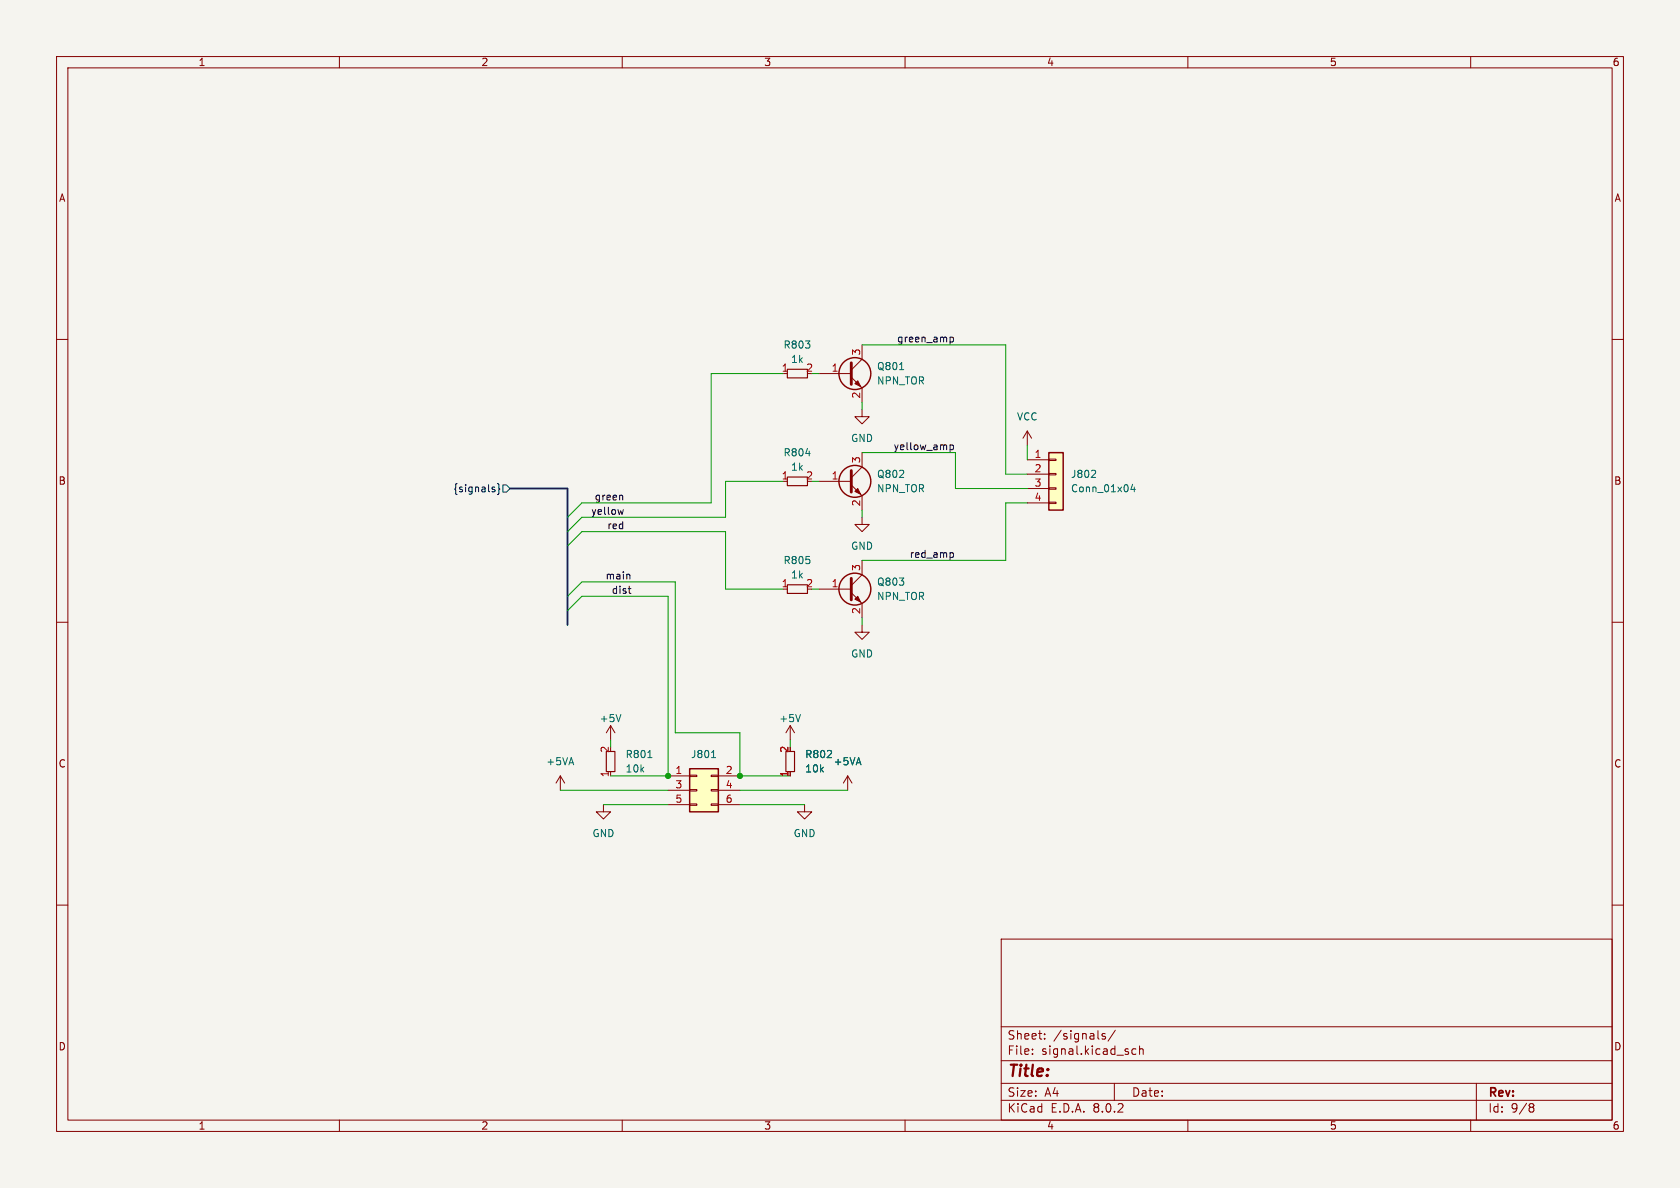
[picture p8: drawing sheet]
(kicad_sch
 (version 20231120)
 (generator "eeschema")
 (generator_version "8.0")
 (paper "A4")
 (lib_symbols
  (symbol "Connector_Generic:Conn_01x04"
   (pin_names
    (offset 1.016) hide) (exclude_from_sim no) (in_bom yes) (on_board yes)
   (property "Reference" "J" (at 0 5.08 0) (effects (font (size 1.27 1.27))))
   (property "Value" "Conn_01x04" (at 0 -7.62 0) (effects (font (size 1.27 1.27))))
   (property "Footprint" "" (at 0 0 0) (effects (font (size 1.27 1.27)) (hide yes)))
   (property "Datasheet" "~" (at 0 0 0) (effects (font (size 1.27 1.27)) (hide yes)))
   (property "Description" "Generic connector, single row, 01x04, script generated (kicad-library-utils/schlib/autogen/connector/)" (at 0 0 0) (effects (font (size 1.27 1.27)) (hide yes)))
   (symbol "Conn_01x04_1_1"
    (rectangle (start -1.27 -4.953) (end 0 -5.207) (stroke (width 0.1524) (type default)) (fill (type none)))
    (rectangle (start -1.27 -2.413) (end 0 -2.667) (stroke (width 0.1524) (type default)) (fill (type none)))
    (rectangle (start -1.27 0.127) (end 0 -0.127) (stroke (width 0.1524) (type default)) (fill (type none)))
    (rectangle (start -1.27 2.667) (end 0 2.413) (stroke (width 0.1524) (type default)) (fill (type none)))
    (rectangle (start -1.27 3.81) (end 1.27 -6.35) (stroke (width 0.254) (type default)) (fill (type background)))
    (pin passive line (at -5.08 2.54 0) (length 3.81) (name "Pin_1" (effects (font (size 1.27 1.27)))) (number "1" (effects (font (size 1.27 1.27)))))
    (pin passive line (at -5.08 0 0) (length 3.81) (name "Pin_2" (effects (font (size 1.27 1.27)))) (number "2" (effects (font (size 1.27 1.27)))))
    (pin passive line (at -5.08 -2.54 0) (length 3.81) (name "Pin_3" (effects (font (size 1.27 1.27)))) (number "3" (effects (font (size 1.27 1.27)))))
    (pin passive line (at -5.08 -5.08 0) (length 3.81) (name "Pin_4" (effects (font (size 1.27 1.27)))) (number "4" (effects (font (size 1.27 1.27)))))))
  (symbol "Connector_Generic:Conn_02x03_Odd_Even"
   (pin_names
    (offset 1.016) hide) (exclude_from_sim no) (in_bom yes) (on_board yes)
   (property "Reference" "J" (at 1.27 5.08 0) (effects (font (size 1.27 1.27))))
   (property "Value" "Conn_02x03_Odd_Even" (at 1.27 -5.08 0) (effects (font (size 1.27 1.27))))
   (property "Footprint" "" (at 0 0 0) (effects (font (size 1.27 1.27)) (hide yes)))
   (property "Datasheet" "~" (at 0 0 0) (effects (font (size 1.27 1.27)) (hide yes)))
   (property "Description" "Generic connector, double row, 02x03, odd/even pin numbering scheme (row 1 odd numbers, row 2 even numbers), script generated (kicad-library-utils/schlib/autogen/connector/)" (at 0 0 0) (effects (font (size 1.27 1.27)) (hide yes)))
   (symbol "Conn_02x03_Odd_Even_1_1"
    (rectangle (start -1.27 -2.413) (end 0 -2.667) (stroke (width 0.1524) (type default)) (fill (type none)))
    (rectangle (start -1.27 0.127) (end 0 -0.127) (stroke (width 0.1524) (type default)) (fill (type none)))
    (rectangle (start -1.27 2.667) (end 0 2.413) (stroke (width 0.1524) (type default)) (fill (type none)))
    (rectangle (start -1.27 3.81) (end 3.81 -3.81) (stroke (width 0.254) (type default)) (fill (type background)))
    (rectangle (start 3.81 -2.413) (end 2.54 -2.667) (stroke (width 0.1524) (type default)) (fill (type none)))
    (rectangle (start 3.81 0.127) (end 2.54 -0.127) (stroke (width 0.1524) (type default)) (fill (type none)))
    (rectangle (start 3.81 2.667) (end 2.54 2.413) (stroke (width 0.1524) (type default)) (fill (type none)))
    (pin passive line (at -5.08 2.54 0) (length 3.81) (name "Pin_1" (effects (font (size 1.27 1.27)))) (number "1" (effects (font (size 1.27 1.27)))))
    (pin passive line (at 7.62 2.54 180) (length 3.81) (name "Pin_2" (effects (font (size 1.27 1.27)))) (number "2" (effects (font (size 1.27 1.27)))))
    (pin passive line (at -5.08 0 0) (length 3.81) (name "Pin_3" (effects (font (size 1.27 1.27)))) (number "3" (effects (font (size 1.27 1.27)))))
    (pin passive line (at 7.62 0 180) (length 3.81) (name "Pin_4" (effects (font (size 1.27 1.27)))) (number "4" (effects (font (size 1.27 1.27)))))
    (pin passive line (at -5.08 -2.54 0) (length 3.81) (name "Pin_5" (effects (font (size 1.27 1.27)))) (number "5" (effects (font (size 1.27 1.27)))))
    (pin passive line (at 7.62 -2.54 180) (length 3.81) (name "Pin_6" (effects (font (size 1.27 1.27)))) (number "6" (effects (font (size 1.27 1.27)))))))
  (symbol "custom_kicad_lib_sk:NPN_TOR"
   (pin_names
    (offset 0) hide) (exclude_from_sim no) (in_bom yes) (on_board yes)
   (property "Reference" "Q" (at 5.08 1.905 0) (effects (font (size 1.27 1.27)) (justify left)))
   (property "Value" "NPN_TOR" (at 5.08 0 0) (effects (font (size 1.27 1.27)) (justify left)))
   (property "Footprint" "Package_TO_SOT_SMD:SOT-23" (at 5.08 -1.905 0) (effects (font (size 1.27 1.27)
    (italic yes)) (justify left) (hide yes)))
   (property "Datasheet" "" (at 0 0 0) (effects (font (size 1.27 1.27)) (justify left) (hide yes)))
   (property "Description" "0.6A Ic, 160V Vce, NPN Transistor, SOT-23" (at 0 0 0) (effects (font (size 1.27 1.27)) (hide yes)))
   (property "JLCPCB Part#" "C2145" (at 0 0 0) (effects (font (size 1.27 1.27)) (hide yes)))
   (symbol "NPN_TOR_0_1"
    (polyline (pts (xy 0.635 0.635) (xy 2.54 2.54)) (stroke (width 0) (type default)) (fill (type none)))
    (polyline (pts (xy 0.635 -0.635) (xy 2.54 -2.54) (xy 2.54 -2.54)) (stroke (width 0) (type default)) (fill (type none)))
    (polyline (pts (xy 0.635 1.905) (xy 0.635 -1.905) (xy 0.635 -1.905)) (stroke (width 0.508) (type default)) (fill (type none)))
    (polyline (pts (xy 1.27 -1.778) (xy 1.778 -1.27) (xy 2.286 -2.286) (xy 1.27 -1.778) (xy 1.27 -1.778)) (stroke (width 0) (type default)) (fill (type outline)))
    (circle (center 1.27 0) (radius 2.8194) (stroke (width 0.254) (type default)) (fill (type none))))
   (symbol "NPN_TOR_1_1"
    (pin input line (at -5.08 0 0) (length 5.715) (name "B" (effects (font (size 1.27 1.27)))) (number "1" (effects (font (size 1.27 1.27)))))
    (pin passive line (at 2.54 -5.08 90) (length 2.54) (name "E" (effects (font (size 1.27 1.27)))) (number "2" (effects (font (size 1.27 1.27)))))
    (pin passive line (at 2.54 5.08 270) (length 2.54) (name "C" (effects (font (size 1.27 1.27)))) (number "3" (effects (font (size 1.27 1.27)))))))
  (symbol "power:+5V"
   (power)
   (pin_names
    (offset 0)) (exclude_from_sim no) (in_bom yes) (on_board yes)
   (property "Reference" "#PWR" (at 0 -3.81 0) (effects (font (size 1.27 1.27)) (hide yes)))
   (property "Value" "+5V" (at 0 3.556 0) (effects (font (size 1.27 1.27))))
   (property "Footprint" "" (at 0 0 0) (effects (font (size 1.27 1.27)) (hide yes)))
   (property "Datasheet" "" (at 0 0 0) (effects (font (size 1.27 1.27)) (hide yes)))
   (property "Description" "Power symbol creates a global label with name \"+5V\"" (at 0 0 0) (effects (font (size 1.27 1.27)) (hide yes)))
   (symbol "+5V_0_1"
    (polyline (pts (xy -0.762 1.27) (xy 0 2.54)) (stroke (width 0) (type default)) (fill (type none)))
    (polyline (pts (xy 0 0) (xy 0 2.54)) (stroke (width 0) (type default)) (fill (type none)))
    (polyline (pts (xy 0 2.54) (xy 0.762 1.27)) (stroke (width 0) (type default)) (fill (type none))))
   (symbol "+5V_1_1"
    (pin power_in line (at 0 0 90) (length 0) hide (name "+5V" (effects (font (size 1.27 1.27)))) (number "1" (effects (font (size 1.27 1.27)))))))
  (symbol "power:+5VA"
   (power)
   (pin_names
    (offset 0)) (exclude_from_sim no) (in_bom yes) (on_board yes)
   (property "Reference" "#PWR" (at 0 -3.81 0) (effects (font (size 1.27 1.27)) (hide yes)))
   (property "Value" "+5VA" (at 0 3.556 0) (effects (font (size 1.27 1.27))))
   (property "Footprint" "" (at 0 0 0) (effects (font (size 1.27 1.27)) (hide yes)))
   (property "Datasheet" "" (at 0 0 0) (effects (font (size 1.27 1.27)) (hide yes)))
   (property "Description" "Power symbol creates a global label with name \"+5VA\"" (at 0 0 0) (effects (font (size 1.27 1.27)) (hide yes)))
   (symbol "+5VA_0_1"
    (polyline (pts (xy -0.762 1.27) (xy 0 2.54)) (stroke (width 0) (type default)) (fill (type none)))
    (polyline (pts (xy 0 0) (xy 0 2.54)) (stroke (width 0) (type default)) (fill (type none)))
    (polyline (pts (xy 0 2.54) (xy 0.762 1.27)) (stroke (width 0) (type default)) (fill (type none))))
   (symbol "+5VA_1_1"
    (pin power_in line (at 0 0 90) (length 0) hide (name "+5VA" (effects (font (size 1.27 1.27)))) (number "1" (effects (font (size 1.27 1.27)))))))
  (symbol "power:GND"
   (power)
   (pin_names
    (offset 0)) (exclude_from_sim no) (in_bom yes) (on_board yes)
   (property "Reference" "#PWR" (at 0 -6.35 0) (effects (font (size 1.27 1.27)) (hide yes)))
   (property "Value" "GND" (at 0 -3.81 0) (effects (font (size 1.27 1.27))))
   (property "Footprint" "" (at 0 0 0) (effects (font (size 1.27 1.27)) (hide yes)))
   (property "Datasheet" "" (at 0 0 0) (effects (font (size 1.27 1.27)) (hide yes)))
   (property "Description" "Power symbol creates a global label with name \"GND\" , ground" (at 0 0 0) (effects (font (size 1.27 1.27)) (hide yes)))
   (symbol "GND_0_1"
    (polyline (pts (xy 0 0) (xy 0 -1.27) (xy 1.27 -1.27) (xy 0 -2.54) (xy -1.27 -1.27) (xy 0 -1.27)) (stroke (width 0) (type default)) (fill (type none))))
   (symbol "GND_1_1"
    (pin power_in line (at 0 0 270) (length 0) hide (name "GND" (effects (font (size 1.27 1.27)))) (number "1" (effects (font (size 1.27 1.27)))))))
  (symbol "power:VCC"
   (power)
   (pin_names
    (offset 0)) (exclude_from_sim no) (in_bom yes) (on_board yes)
   (property "Reference" "#PWR" (at 0 -3.81 0) (effects (font (size 1.27 1.27)) (hide yes)))
   (property "Value" "VCC" (at 0 3.81 0) (effects (font (size 1.27 1.27))))
   (property "Footprint" "" (at 0 0 0) (effects (font (size 1.27 1.27)) (hide yes)))
   (property "Datasheet" "" (at 0 0 0) (effects (font (size 1.27 1.27)) (hide yes)))
   (property "Description" "Power symbol creates a global label with name \"VCC\"" (at 0 0 0) (effects (font (size 1.27 1.27)) (hide yes)))
   (symbol "VCC_0_1"
    (polyline (pts (xy -0.762 1.27) (xy 0 2.54)) (stroke (width 0) (type default)) (fill (type none)))
    (polyline (pts (xy 0 0) (xy 0 2.54)) (stroke (width 0) (type default)) (fill (type none)))
    (polyline (pts (xy 0 2.54) (xy 0.762 1.27)) (stroke (width 0) (type default)) (fill (type none))))
   (symbol "VCC_1_1"
    (pin power_in line (at 0 0 90) (length 0) hide (name "VCC" (effects (font (size 1.27 1.27)))) (number "1" (effects (font (size 1.27 1.27)))))))
  (symbol "resistors_0603:R_10k_0603" (exclude_from_sim no) (in_bom yes) (on_board yes)
   (property "Reference" "R" (at 1.27 2.54 0) (effects (font (size 1.27 1.27))))
   (property "Value" "10k" (at 2.54 -2.54 0) (effects (font (size 1.27 1.27))))
   (property "Footprint" "custom_kicad_lib_sk:R_0603_smalltext" (at 2.54 2.54 0) (effects (font (size 1.27 1.27)) (hide yes)))
   (property "Datasheet" "" (at -2.54 0 0) (effects (font (size 1.27 1.27)) (hide yes)))
   (property "Description" "" (at 0 0 0) (effects (font (size 1.27 1.27)) (hide yes)))
   (property "JLCPCB Part#" "C25804" (at 0 0 0) (effects (font (size 1.27 1.27)) (hide yes)))
   (symbol "R_10k_0603_0_1"
    (rectangle (start -0.762 1.778) (end 0.762 -1.778) (stroke (width 0.2032) (type default)) (fill (type none))))
   (symbol "R_10k_0603_1_1"
    (pin passive line (at 0 2.54 270) (length 0.762) (name "~" (effects (font (size 1.27 1.27)))) (number "1" (effects (font (size 1.27 1.27)))))
    (pin passive line (at 0 -2.54 90) (length 0.762) (name "~" (effects (font (size 1.27 1.27)))) (number "2" (effects (font (size 1.27 1.27)))))))
  (symbol "resistors_0603:R_1k_0603" (exclude_from_sim no) (in_bom yes) (on_board yes)
   (property "Reference" "R" (at 1.27 2.54 0) (effects (font (size 1.27 1.27))))
   (property "Value" "1k" (at 2.54 -2.54 0) (effects (font (size 1.27 1.27))))
   (property "Footprint" "custom_kicad_lib_sk:R_0603_smalltext" (at 2.54 2.54 0) (effects (font (size 1.27 1.27)) (hide yes)))
   (property "Datasheet" "" (at -2.54 0 0) (effects (font (size 1.27 1.27)) (hide yes)))
   (property "Description" "" (at 0 0 0) (effects (font (size 1.27 1.27)) (hide yes)))
   (property "JLCPCB Part#" "C21190" (at 0 0 0) (effects (font (size 1.27 1.27)) (hide yes)))
   (symbol "R_1k_0603_0_1"
    (rectangle (start -0.762 1.778) (end 0.762 -1.778) (stroke (width 0.2032) (type default)) (fill (type none))))
   (symbol "R_1k_0603_1_1"
    (pin passive line (at 0 2.54 270) (length 0.762) (name "~" (effects (font (size 1.27 1.27)))) (number "1" (effects (font (size 1.27 1.27)))))
    (pin passive line (at 0 -2.54 90) (length 0.762) (name "~" (effects (font (size 1.27 1.27)))) (number "2" (effects (font (size 1.27 1.27))))))))
 (bus_alias "signals"
  (members "green" "yellow" "red" "dist" "main"))
 (junction
  (at 130.81 137.16)
  (diameter 0)
  (color 0 0 0 0))
 (junction
  (at 118.11 137.16)
  (diameter 0)
  (color 0 0 0 0))
 (bus_entry
  (at 100.33 91.44)
  (size 2.54 -2.54)
  (stroke (width 0) (type default)))
 (bus_entry
  (at 100.33 96.52)
  (size 2.54 -2.54)
  (stroke (width 0) (type default)))
 (bus_entry
  (at 100.33 93.98)
  (size 2.54 -2.54)
  (stroke (width 0) (type default)))
 (bus_entry
  (at 100.33 107.95)
  (size 2.54 -2.54)
  (stroke (width 0) (type default)))
 (bus_entry
  (at 100.33 105.41)
  (size 2.54 -2.54)
  (stroke (width 0) (type default)))
 (wire
  (pts (xy 102.87 93.98) (xy 128.27 93.98))
  (stroke (width 0) (type default)))
 (wire
  (pts (xy 152.4 80.01) (xy 168.91 80.01))
  (stroke (width 0) (type default)))
 (wire
  (pts (xy 107.95 137.16) (xy 118.11 137.16))
  (stroke (width 0) (type default)))
 (wire
  (pts (xy 102.87 91.44) (xy 128.27 91.44))
  (stroke (width 0) (type default)))
 (wire
  (pts (xy 152.4 109.22) (xy 152.4 110.49))
  (stroke (width 0) (type default)))
 (wire
  (pts (xy 177.8 99.06) (xy 177.8 88.9))
  (stroke (width 0) (type default)))
 (wire
  (pts (xy 152.4 71.12) (xy 152.4 72.39))
  (stroke (width 0) (type default)))
 (wire
  (pts (xy 152.4 90.17) (xy 152.4 91.44))
  (stroke (width 0) (type default)))
 (wire
  (pts (xy 152.4 99.06) (xy 177.8 99.06))
  (stroke (width 0) (type default)))
 (wire
  (pts (xy 143.51 66.04) (xy 144.78 66.04))
  (stroke (width 0) (type default)))
 (wire
  (pts (xy 119.38 102.87) (xy 119.38 129.54))
  (stroke (width 0) (type default)))
 (wire
  (pts (xy 119.38 129.54) (xy 130.81 129.54))
  (stroke (width 0) (type default)))
 (wire
  (pts (xy 152.4 60.96) (xy 177.8 60.96))
  (stroke (width 0) (type default)))
 (wire
  (pts (xy 130.81 129.54) (xy 130.81 137.16))
  (stroke (width 0) (type default)))
 (bus
  (pts (xy 100.33 107.95) (xy 100.33 110.49))
  (stroke (width 0) (type default)))
 (wire
  (pts (xy 143.51 85.09) (xy 144.78 85.09))
  (stroke (width 0) (type default)))
 (wire
  (pts (xy 128.27 85.09) (xy 138.43 85.09))
  (stroke (width 0) (type default)))
 (bus
  (pts (xy 100.33 96.52) (xy 100.33 105.41))
  (stroke (width 0) (type default)))
 (wire
  (pts (xy 107.95 130.81) (xy 107.95 132.08))
  (stroke (width 0) (type default)))
 (wire
  (pts (xy 99.06 139.7) (xy 118.11 139.7))
  (stroke (width 0) (type default)))
 (wire
  (pts (xy 168.91 86.36) (xy 181.61 86.36))
  (stroke (width 0) (type default)))
 (wire
  (pts (xy 181.61 78.74) (xy 181.61 81.28))
  (stroke (width 0) (type default)))
 (wire
  (pts (xy 125.73 66.04) (xy 138.43 66.04))
  (stroke (width 0) (type default)))
 (bus
  (pts (xy 100.33 91.44) (xy 100.33 93.98))
  (stroke (width 0) (type default)))
 (wire
  (pts (xy 125.73 88.9) (xy 125.73 66.04))
  (stroke (width 0) (type default)))
 (wire
  (pts (xy 130.81 142.24) (xy 142.24 142.24))
  (stroke (width 0) (type default)))
 (wire
  (pts (xy 130.81 137.16) (xy 139.7 137.16))
  (stroke (width 0) (type default)))
 (wire
  (pts (xy 177.8 83.82) (xy 181.61 83.82))
  (stroke (width 0) (type default)))
 (wire
  (pts (xy 143.51 104.14) (xy 144.78 104.14))
  (stroke (width 0) (type default)))
 (wire
  (pts (xy 102.87 88.9) (xy 125.73 88.9))
  (stroke (width 0) (type default)))
 (wire
  (pts (xy 139.7 130.81) (xy 139.7 132.08))
  (stroke (width 0) (type default)))
 (wire
  (pts (xy 177.8 88.9) (xy 181.61 88.9))
  (stroke (width 0) (type default)))
 (wire
  (pts (xy 128.27 104.14) (xy 138.43 104.14))
  (stroke (width 0) (type default)))
 (wire
  (pts (xy 118.11 142.24) (xy 106.68 142.24))
  (stroke (width 0) (type default)))
 (wire
  (pts (xy 128.27 93.98) (xy 128.27 104.14))
  (stroke (width 0) (type default)))
 (bus
  (pts (xy 100.33 86.36) (xy 100.33 91.44))
  (stroke (width 0) (type default)))
 (bus
  (pts (xy 100.33 93.98) (xy 100.33 96.52))
  (stroke (width 0) (type default)))
 (wire
  (pts (xy 102.87 102.87) (xy 119.38 102.87))
  (stroke (width 0) (type default)))
 (wire
  (pts (xy 118.11 105.41) (xy 118.11 137.16))
  (stroke (width 0) (type default)))
 (bus
  (pts (xy 100.33 105.41) (xy 100.33 107.95))
  (stroke (width 0) (type default)))
 (wire
  (pts (xy 177.8 83.82) (xy 177.8 60.96))
  (stroke (width 0) (type default)))
 (wire
  (pts (xy 168.91 80.01) (xy 168.91 86.36))
  (stroke (width 0) (type default)))
 (wire
  (pts (xy 102.87 105.41) (xy 118.11 105.41))
  (stroke (width 0) (type default)))
 (bus
  (pts (xy 90.17 86.36) (xy 100.33 86.36))
  (stroke (width 0) (type default)))
 (wire
  (pts (xy 149.86 139.7) (xy 130.81 139.7))
  (stroke (width 0) (type default)))
 (wire
  (pts (xy 128.27 91.44) (xy 128.27 85.09))
  (stroke (width 0) (type default)))
 (label "main"
  (at 111.76 102.87 180)
  (fields_autoplaced yes)
  (effects (font (size 1.27 1.27)) (justify right bottom)))
 (label "dist"
  (at 111.76 105.41 180)
  (fields_autoplaced yes)
  (effects (font (size 1.27 1.27)) (justify right bottom)))
 (label "green_amp"
  (at 168.91 60.96 180)
  (fields_autoplaced yes)
  (effects (font (size 1.27 1.27)) (justify right bottom)))
 (label "red_amp"
  (at 168.91 99.06 180)
  (fields_autoplaced yes)
  (effects (font (size 1.27 1.27)) (justify right bottom)))
 (label "yellow_amp"
  (at 168.91 80.01 180)
  (fields_autoplaced yes)
  (effects (font (size 1.27 1.27)) (justify right bottom)))
 (label "green"
  (at 110.49 88.9 180)
  (fields_autoplaced yes)
  (effects (font (size 1.27 1.27)) (justify right bottom)))
 (label "red"
  (at 110.49 93.98 180)
  (fields_autoplaced yes)
  (effects (font (size 1.27 1.27)) (justify right bottom)))
 (label "yellow"
  (at 110.49 91.44 180)
  (fields_autoplaced yes)
  (effects (font (size 1.27 1.27)) (justify right bottom)))
 (hierarchical_label "{signals}"
  (shape input)
  (at 90.17 86.36 180)
  (fields_autoplaced yes)
  (effects (font (size 1.27 1.27)) (justify right)))
 (symbol
  (lib_id "power:GND")
  (at 152.4 91.44 0)
  (unit 1)
  (exclude_from_sim no)
  (in_bom yes)
  (on_board yes)
  (dnp no)
  (fields_autoplaced yes)
  (property "Reference" "#PWR0908" (at 152.4 97.79 0) (effects (font (size 1.27 1.27)) (hide yes)))
  (property "Value" "GND" (at 152.4 96.52 0) (effects (font (size 1.27 1.27))))
  (property "Footprint" "" (at 152.4 91.44 0) (effects (font (size 1.27 1.27)) (hide yes)))
  (property "Datasheet" "" (at 152.4 91.44 0) (effects (font (size 1.27 1.27)) (hide yes)))
  (property "Description" "" (at 152.4 91.44 0) (effects (font (size 1.27 1.27)) (hide yes)))
  (pin "1"))
 (symbol
  (lib_id "resistors_0603:R_10k_0603")
  (at 139.7 134.62 180)
  (unit 1)
  (exclude_from_sim no)
  (in_bom yes)
  (on_board yes)
  (dnp no)
  (fields_autoplaced yes)
  (property "Reference" "R802" (at 142.24 133.35 0) (effects (font (size 1.27 1.27)) (justify right)))
  (property "Value" "10k" (at 142.24 135.89 0) (effects (font (size 1.27 1.27)) (justify right)))
  (property "Footprint" "custom_kicad_lib_sk:R_0603_smalltext" (at 137.16 137.16 0) (effects (font (size 1.27 1.27)) (hide yes)))
  (property "Datasheet" "" (at 142.24 134.62 0) (effects (font (size 1.27 1.27)) (hide yes)))
  (property "Description" "" (at 139.7 134.62 0) (effects (font (size 1.27 1.27)) (hide yes)))
  (property "JLCPCB Part#" "C25804" (at 139.7 134.62 0) (effects (font (size 1.27 1.27)) (hide yes)))
  (pin "1")
  (pin "2"))
 (symbol
  (lib_id "power:GND")
  (at 106.68 142.24 0)
  (mirror y)
  (unit 1)
  (exclude_from_sim no)
  (in_bom yes)
  (on_board yes)
  (dnp no)
  (fields_autoplaced yes)
  (property "Reference" "#PWR0902" (at 106.68 148.59 0) (effects (font (size 1.27 1.27)) (hide yes)))
  (property "Value" "GND" (at 106.68 147.32 0) (effects (font (size 1.27 1.27))))
  (property "Footprint" "" (at 106.68 142.24 0) (effects (font (size 1.27 1.27)) (hide yes)))
  (property "Datasheet" "" (at 106.68 142.24 0) (effects (font (size 1.27 1.27)) (hide yes)))
  (property "Description" "" (at 106.68 142.24 0) (effects (font (size 1.27 1.27)) (hide yes)))
  (pin "1"))
 (symbol
  (lib_id "custom_kicad_lib_sk:NPN_TOR")
  (at 149.86 66.04 0)
  (unit 1)
  (exclude_from_sim no)
  (in_bom yes)
  (on_board yes)
  (dnp no)
  (fields_autoplaced yes)
  (property "Reference" "Q801" (at 154.94 64.77 0) (effects (font (size 1.27 1.27)) (justify left)))
  (property "Value" "NPN_TOR" (at 154.94 67.31 0) (effects (font (size 1.27 1.27)) (justify left)))
  (property "Footprint" "Package_TO_SOT_SMD:SOT-23" (at 154.94 67.945 0) (effects (font (size 1.27 1.27)
    (italic yes)) (justify left) (hide yes)))
  (property "Datasheet" "" (at 149.86 66.04 0) (effects (font (size 1.27 1.27)) (justify left) (hide yes)))
  (property "Description" "" (at 149.86 66.04 0) (effects (font (size 1.27 1.27)) (hide yes)))
  (property "JLCPCB Part#" "C2145" (at 149.86 66.04 0) (effects (font (size 1.27 1.27)) (hide yes)))
  (pin "1")
  (pin "2")
  (pin "3"))
 (symbol
  (lib_id "resistors_0603:R_1k_0603")
  (at 140.97 85.09 90)
  (unit 1)
  (exclude_from_sim no)
  (in_bom yes)
  (on_board yes)
  (dnp no)
  (fields_autoplaced yes)
  (property "Reference" "R804" (at 140.97 80.01 90) (effects (font (size 1.27 1.27))))
  (property "Value" "1k" (at 140.97 82.55 90) (effects (font (size 1.27 1.27))))
  (property "Footprint" "custom_kicad_lib_sk:R_0603_smalltext" (at 138.43 82.55 0) (effects (font (size 1.27 1.27)) (hide yes)))
  (property "Datasheet" "" (at 140.97 87.63 0) (effects (font (size 1.27 1.27)) (hide yes)))
  (property "Description" "" (at 140.97 85.09 0) (effects (font (size 1.27 1.27)) (hide yes)))
  (property "JLCPCB Part#" "C21190" (at 140.97 85.09 0) (effects (font (size 1.27 1.27)) (hide yes)))
  (pin "1")
  (pin "2"))
 (symbol
  (lib_id "resistors_0603:R_10k_0603")
  (at 107.95 134.62 180)
  (unit 1)
  (exclude_from_sim no)
  (in_bom yes)
  (on_board yes)
  (dnp no)
  (fields_autoplaced yes)
  (property "Reference" "R801" (at 110.49 133.35 0) (effects (font (size 1.27 1.27)) (justify right)))
  (property "Value" "10k" (at 110.49 135.89 0) (effects (font (size 1.27 1.27)) (justify right)))
  (property "Footprint" "custom_kicad_lib_sk:R_0603_smalltext" (at 105.41 137.16 0) (effects (font (size 1.27 1.27)) (hide yes)))
  (property "Datasheet" "" (at 110.49 134.62 0) (effects (font (size 1.27 1.27)) (hide yes)))
  (property "Description" "" (at 107.95 134.62 0) (effects (font (size 1.27 1.27)) (hide yes)))
  (property "JLCPCB Part#" "C25804" (at 107.95 134.62 0) (effects (font (size 1.27 1.27)) (hide yes)))
  (pin "1")
  (pin "2"))
 (symbol
  (lib_id "power:+5V")
  (at 139.7 130.81 0)
  (unit 1)
  (exclude_from_sim no)
  (in_bom yes)
  (on_board yes)
  (dnp no)
  (property "Reference" "#PWR0904" (at 139.7 134.62 0) (effects (font (size 1.27 1.27)) (hide yes)))
  (property "Value" "+5V" (at 139.7 127 0) (effects (font (size 1.27 1.27))))
  (property "Footprint" "" (at 139.7 130.81 0) (effects (font (size 1.27 1.27)) (hide yes)))
  (property "Datasheet" "" (at 139.7 130.81 0) (effects (font (size 1.27 1.27)) (hide yes)))
  (property "Description" "" (at 139.7 130.81 0) (effects (font (size 1.27 1.27)) (hide yes)))
  (pin "1"))
 (symbol
  (lib_id "custom_kicad_lib_sk:NPN_TOR")
  (at 149.86 85.09 0)
  (unit 1)
  (exclude_from_sim no)
  (in_bom yes)
  (on_board yes)
  (dnp no)
  (fields_autoplaced yes)
  (property "Reference" "Q802" (at 154.94 83.82 0) (effects (font (size 1.27 1.27)) (justify left)))
  (property "Value" "NPN_TOR" (at 154.94 86.36 0) (effects (font (size 1.27 1.27)) (justify left)))
  (property "Footprint" "Package_TO_SOT_SMD:SOT-23" (at 154.94 86.995 0) (effects (font (size 1.27 1.27)
    (italic yes)) (justify left) (hide yes)))
  (property "Datasheet" "" (at 149.86 85.09 0) (effects (font (size 1.27 1.27)) (justify left) (hide yes)))
  (property "Description" "" (at 149.86 85.09 0) (effects (font (size 1.27 1.27)) (hide yes)))
  (property "JLCPCB Part#" "C2145" (at 149.86 85.09 0) (effects (font (size 1.27 1.27)) (hide yes)))
  (pin "1")
  (pin "2")
  (pin "3"))
 (symbol
  (lib_id "Connector_Generic:Conn_01x04")
  (at 186.69 83.82 0)
  (unit 1)
  (exclude_from_sim no)
  (in_bom yes)
  (on_board yes)
  (dnp no)
  (fields_autoplaced yes)
  (property "Reference" "J802" (at 189.23 83.82 0) (effects (font (size 1.27 1.27)) (justify left)))
  (property "Value" "Conn_01x04" (at 189.23 86.36 0) (effects (font (size 1.27 1.27)) (justify left)))
  (property "Footprint" "Connector_Phoenix_MC:PhoenixContact_MC_1,5_4-G-3.5_1x04_P3.50mm_Horizontal" (at 186.69 83.82 0) (effects (font (size 1.27 1.27)) (hide yes)))
  (property "Datasheet" "~" (at 186.69 83.82 0) (effects (font (size 1.27 1.27)) (hide yes)))
  (property "Description" "" (at 186.69 83.82 0) (effects (font (size 1.27 1.27)) (hide yes)))
  (pin "1")
  (pin "2")
  (pin "3")
  (pin "4"))
 (symbol
  (lib_id "resistors_0603:R_1k_0603")
  (at 140.97 104.14 90)
  (unit 1)
  (exclude_from_sim no)
  (in_bom yes)
  (on_board yes)
  (dnp no)
  (fields_autoplaced yes)
  (property "Reference" "R805" (at 140.97 99.06 90) (effects (font (size 1.27 1.27))))
  (property "Value" "1k" (at 140.97 101.6 90) (effects (font (size 1.27 1.27))))
  (property "Footprint" "custom_kicad_lib_sk:R_0603_smalltext" (at 138.43 101.6 0) (effects (font (size 1.27 1.27)) (hide yes)))
  (property "Datasheet" "" (at 140.97 106.68 0) (effects (font (size 1.27 1.27)) (hide yes)))
  (property "Description" "" (at 140.97 104.14 0) (effects (font (size 1.27 1.27)) (hide yes)))
  (property "JLCPCB Part#" "C21190" (at 140.97 104.14 0) (effects (font (size 1.27 1.27)) (hide yes)))
  (pin "1")
  (pin "2"))
 (symbol
  (lib_id "resistors_0603:R_1k_0603")
  (at 140.97 66.04 90)
  (unit 1)
  (exclude_from_sim no)
  (in_bom yes)
  (on_board yes)
  (dnp no)
  (fields_autoplaced yes)
  (property "Reference" "R803" (at 140.97 60.96 90) (effects (font (size 1.27 1.27))))
  (property "Value" "1k" (at 140.97 63.5 90) (effects (font (size 1.27 1.27))))
  (property "Footprint" "custom_kicad_lib_sk:R_0603_smalltext" (at 138.43 63.5 0) (effects (font (size 1.27 1.27)) (hide yes)))
  (property "Datasheet" "" (at 140.97 68.58 0) (effects (font (size 1.27 1.27)) (hide yes)))
  (property "Description" "" (at 140.97 66.04 0) (effects (font (size 1.27 1.27)) (hide yes)))
  (property "JLCPCB Part#" "C21190" (at 140.97 66.04 0) (effects (font (size 1.27 1.27)) (hide yes)))
  (pin "1")
  (pin "2"))
 (symbol
  (lib_id "Connector_Generic:Conn_02x03_Odd_Even")
  (at 123.19 139.7 0)
  (unit 1)
  (exclude_from_sim no)
  (in_bom yes)
  (on_board yes)
  (dnp no)
  (fields_autoplaced yes)
  (property "Reference" "J801" (at 124.46 133.35 0) (effects (font (size 1.27 1.27))))
  (property "Value" "Conn_02x03_Odd_Even" (at 124.46 133.35 0) (effects (font (size 1.27 1.27)) (hide yes)))
  (property "Footprint" "Connector_PinHeader_2.54mm:PinHeader_2x03_P2.54mm_Vertical" (at 123.19 139.7 0) (effects (font (size 1.27 1.27)) (hide yes)))
  (property "Datasheet" "~" (at 123.19 139.7 0) (effects (font (size 1.27 1.27)) (hide yes)))
  (property "Description" "" (at 123.19 139.7 0) (effects (font (size 1.27 1.27)) (hide yes)))
  (property "JLCPCB Part#" "C65114" (at 123.19 139.7 0) (effects (font (size 1.27 1.27)) (hide yes)))
  (pin "1")
  (pin "2")
  (pin "3")
  (pin "4")
  (pin "5")
  (pin "6"))
 (symbol
  (lib_id "power:+5VA")
  (at 99.06 139.7 0)
  (unit 1)
  (exclude_from_sim no)
  (in_bom yes)
  (on_board yes)
  (dnp no)
  (fields_autoplaced yes)
  (property "Reference" "#PWR0901" (at 99.06 143.51 0) (effects (font (size 1.27 1.27)) (hide yes)))
  (property "Value" "+5VA" (at 99.06 134.62 0) (effects (font (size 1.27 1.27))))
  (property "Footprint" "" (at 99.06 139.7 0) (effects (font (size 1.27 1.27)) (hide yes)))
  (property "Datasheet" "" (at 99.06 139.7 0) (effects (font (size 1.27 1.27)) (hide yes)))
  (property "Description" "" (at 99.06 139.7 0) (effects (font (size 1.27 1.27)) (hide yes)))
  (pin "1"))
 (symbol
  (lib_id "power:GND")
  (at 142.24 142.24 0)
  (unit 1)
  (exclude_from_sim no)
  (in_bom yes)
  (on_board yes)
  (dnp no)
  (fields_autoplaced yes)
  (property "Reference" "#PWR0905" (at 142.24 148.59 0) (effects (font (size 1.27 1.27)) (hide yes)))
  (property "Value" "GND" (at 142.24 147.32 0) (effects (font (size 1.27 1.27))))
  (property "Footprint" "" (at 142.24 142.24 0) (effects (font (size 1.27 1.27)) (hide yes)))
  (property "Datasheet" "" (at 142.24 142.24 0) (effects (font (size 1.27 1.27)) (hide yes)))
  (property "Description" "" (at 142.24 142.24 0) (effects (font (size 1.27 1.27)) (hide yes)))
  (pin "1"))
 (symbol
  (lib_id "power:+5V")
  (at 107.95 130.81 0)
  (unit 1)
  (exclude_from_sim no)
  (in_bom yes)
  (on_board yes)
  (dnp no)
  (property "Reference" "#PWR0903" (at 107.95 134.62 0) (effects (font (size 1.27 1.27)) (hide yes)))
  (property "Value" "+5V" (at 107.95 127 0) (effects (font (size 1.27 1.27))))
  (property "Footprint" "" (at 107.95 130.81 0) (effects (font (size 1.27 1.27)) (hide yes)))
  (property "Datasheet" "" (at 107.95 130.81 0) (effects (font (size 1.27 1.27)) (hide yes)))
  (property "Description" "" (at 107.95 130.81 0) (effects (font (size 1.27 1.27)) (hide yes)))
  (pin "1"))
 (symbol
  (lib_id "power:VCC")
  (at 181.61 78.74 0)
  (unit 1)
  (exclude_from_sim no)
  (in_bom yes)
  (on_board yes)
  (dnp no)
  (fields_autoplaced yes)
  (property "Reference" "#PWR0910" (at 181.61 82.55 0) (effects (font (size 1.27 1.27)) (hide yes)))
  (property "Value" "VCC" (at 181.61 73.66 0) (effects (font (size 1.27 1.27))))
  (property "Footprint" "" (at 181.61 78.74 0) (effects (font (size 1.27 1.27)) (hide yes)))
  (property "Datasheet" "" (at 181.61 78.74 0) (effects (font (size 1.27 1.27)) (hide yes)))
  (property "Description" "" (at 181.61 78.74 0) (effects (font (size 1.27 1.27)) (hide yes)))
  (pin "1"))
 (symbol
  (lib_id "power:GND")
  (at 152.4 72.39 0)
  (unit 1)
  (exclude_from_sim no)
  (in_bom yes)
  (on_board yes)
  (dnp no)
  (fields_autoplaced yes)
  (property "Reference" "#PWR0907" (at 152.4 78.74 0) (effects (font (size 1.27 1.27)) (hide yes)))
  (property "Value" "GND" (at 152.4 77.47 0) (effects (font (size 1.27 1.27))))
  (property "Footprint" "" (at 152.4 72.39 0) (effects (font (size 1.27 1.27)) (hide yes)))
  (property "Datasheet" "" (at 152.4 72.39 0) (effects (font (size 1.27 1.27)) (hide yes)))
  (property "Description" "" (at 152.4 72.39 0) (effects (font (size 1.27 1.27)) (hide yes)))
  (pin "1"))
 (symbol
  (lib_id "power:GND")
  (at 152.4 110.49 0)
  (unit 1)
  (exclude_from_sim no)
  (in_bom yes)
  (on_board yes)
  (dnp no)
  (fields_autoplaced yes)
  (property "Reference" "#PWR0909" (at 152.4 116.84 0) (effects (font (size 1.27 1.27)) (hide yes)))
  (property "Value" "GND" (at 152.4 115.57 0) (effects (font (size 1.27 1.27))))
  (property "Footprint" "" (at 152.4 110.49 0) (effects (font (size 1.27 1.27)) (hide yes)))
  (property "Datasheet" "" (at 152.4 110.49 0) (effects (font (size 1.27 1.27)) (hide yes)))
  (property "Description" "" (at 152.4 110.49 0) (effects (font (size 1.27 1.27)) (hide yes)))
  (pin "1"))
 (symbol
  (lib_id "custom_kicad_lib_sk:NPN_TOR")
  (at 149.86 104.14 0)
  (unit 1)
  (exclude_from_sim no)
  (in_bom yes)
  (on_board yes)
  (dnp no)
  (fields_autoplaced yes)
  (property "Reference" "Q803" (at 154.94 102.87 0) (effects (font (size 1.27 1.27)) (justify left)))
  (property "Value" "NPN_TOR" (at 154.94 105.41 0) (effects (font (size 1.27 1.27)) (justify left)))
  (property "Footprint" "Package_TO_SOT_SMD:SOT-23" (at 154.94 106.045 0) (effects (font (size 1.27 1.27)
    (italic yes)) (justify left) (hide yes)))
  (property "Datasheet" "" (at 149.86 104.14 0) (effects (font (size 1.27 1.27)) (justify left) (hide yes)))
  (property "Description" "" (at 149.86 104.14 0) (effects (font (size 1.27 1.27)) (hide yes)))
  (property "JLCPCB Part#" "C2145" (at 149.86 104.14 0) (effects (font (size 1.27 1.27)) (hide yes)))
  (pin "1")
  (pin "2")
  (pin "3"))
 (symbol
  (lib_id "power:+5VA")
  (at 149.86 139.7 0)
  (mirror y)
  (unit 1)
  (exclude_from_sim no)
  (in_bom yes)
  (on_board yes)
  (dnp no)
  (fields_autoplaced yes)
  (property "Reference" "#PWR0906" (at 149.86 143.51 0) (effects (font (size 1.27 1.27)) (hide yes)))
  (property "Value" "+5VA" (at 149.86 134.62 0) (effects (font (size 1.27 1.27))))
  (property "Footprint" "" (at 149.86 139.7 0) (effects (font (size 1.27 1.27)) (hide yes)))
  (property "Datasheet" "" (at 149.86 139.7 0) (effects (font (size 1.27 1.27)) (hide yes)))
  (property "Description" "" (at 149.86 139.7 0) (effects (font (size 1.27 1.27)) (hide yes)))
  (pin "1")))
